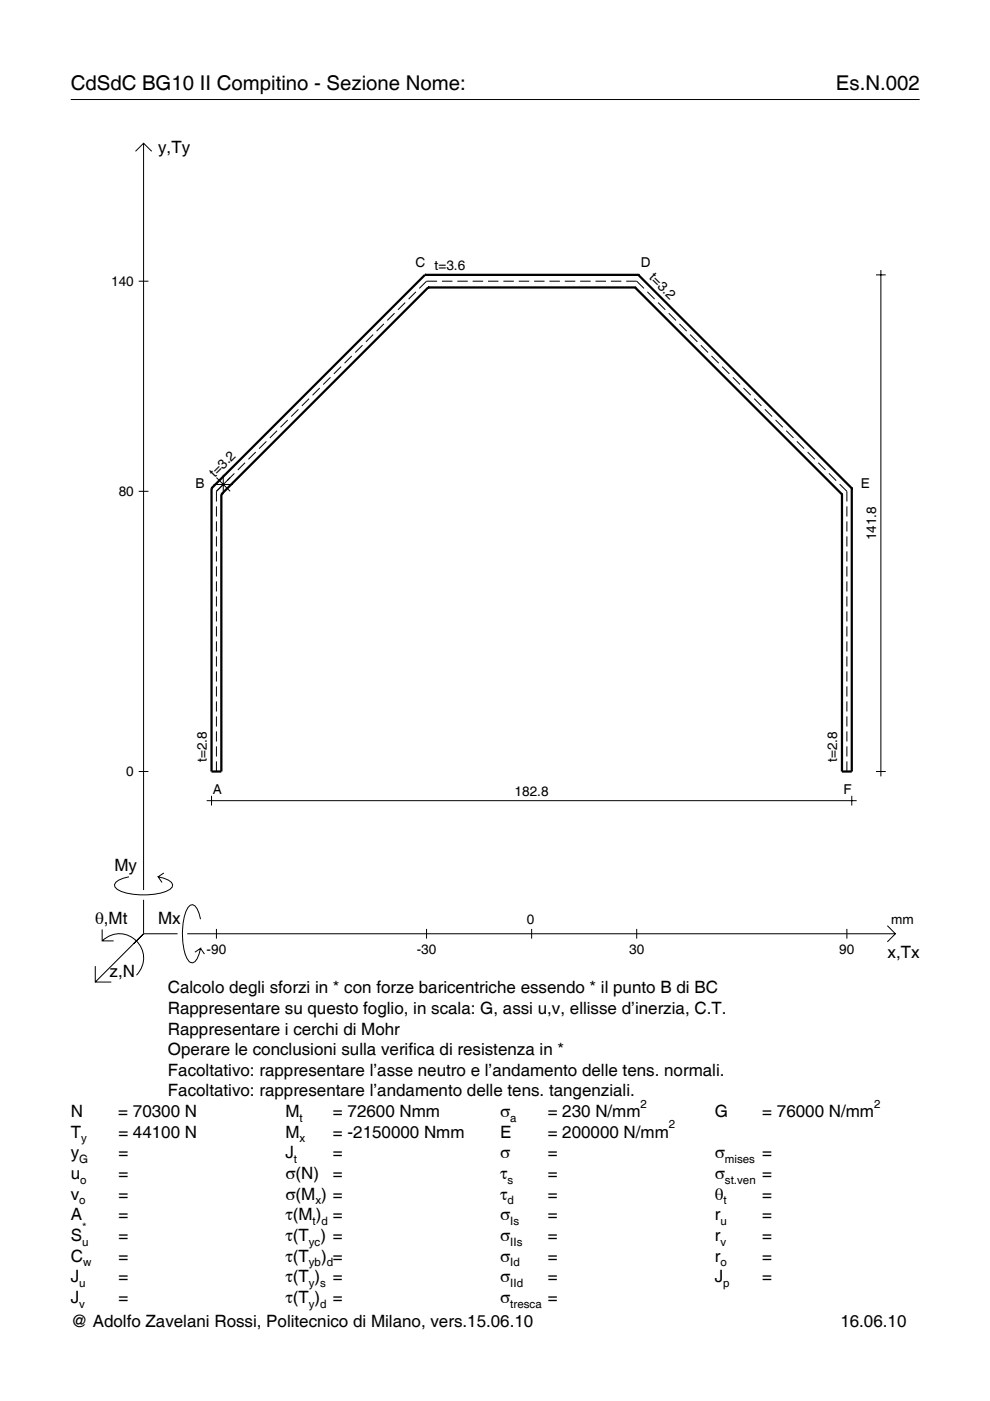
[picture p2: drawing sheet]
<svg xmlns="http://www.w3.org/2000/svg" width="210mm" height="297mm" viewBox="0 0 210 297" stroke-linecap="round" stroke-linejoin="round" font-family="sans-serif">
<g fill="none" stroke="#000" stroke-width=".21">
<path d="M15 21.1h180M28.7 32.1l1.7-1.7 1.8 1.7M30.4 30.4v158.3M29.4 59.6h2.1M92.7 59.6h-2.3l-1.5 1.5M93.7 59.6h2.2M97 59.6h2.2M100.2 59.6h2.2M103.5 59.6h2.2M106.7 59.6h2.2M110 59.6h2.2M113.2 59.6h2.3"/>
<path d="M116.5 59.6h2.2M119.7 59.6h2.3M123 59.6h2.2M126.3 59.6h2.2M129.5 59.6h2.2M132.8 59.6h2.2l1.5 1.5M185.7 58.3h2.1M186.8 57.2v107.4M70.1 80l-1.6 1.5M72.3 77.7l-1.5 1.6M74.6 75.5l-1.5 1.5M76.9 73.2l-1.6 1.5"/>
<path d="M79.1 70.9l-1.5 1.6M81.4 68.7l-1.6 1.5M83.6 66.4l-1.5 1.5M85.9 64.1l-1.5 1.6M88.2 61.9l-1.6 1.5M137.3 61.9l1.5 1.5M139.5 64.1l1.6 1.6M141.8 66.4l1.5 1.5M144.1 68.7l1.5 1.5M146.3 70.9l1.6 1.6M148.6 73.2l1.5 1.5M150.8 75.5l1.6 1.5"/>
<path d="M153.1 77.7l1.5 1.6M155.4 80l1.5 1.5M51.9 98.1l-1.5 1.5M54.2 95.8l-1.5 1.6M56.5 93.6l-1.6 1.5M58.7 91.3l-1.5 1.5M61 89l-1.5 1.6M63.3 86.8l-1.6 1.5M65.5 84.5l-1.5 1.6M67.8 82.3l-1.5 1.5M157.6 82.3l1.6 1.5M159.9 84.5l1.5 1.6"/>
<path d="M162.2 86.8l1.5 1.5M164.4 89l1.6 1.6M166.7 91.3l1.5 1.5M169 93.6l1.5 1.5M171.2 95.8l1.6 1.6M173.5 98.1l1.5 1.5M29.4 104.2h2.1M45.3 102.7h4.1M45.9 107.4v2.1M45.9 110.5v2.2M45.9 113.7v2.2M45.9 116.9v2.1"/>
<path d="M45.9 101.3l2.9 2.9M47.3 100.7v4.1M49.7 100.4l-3.8 3.8v2.1M175.8 100.4l1.5 1.5M178 102.6l1.6 1.6v2.1M179.6 107.4v2.1M179.6 110.5v2.2M179.6 113.7v2.2M179.6 116.9v2.1M45.9 120.1v2.1M45.9 123.3v2.1M45.9 126.4v2.2"/>
<path d="M45.9 129.6v2.2M45.9 132.8v2.1M45.9 136v2.1M45.9 139.2v2.1M179.6 120.1v2.1M179.6 123.3v2.1M179.6 126.4v2.2M179.6 129.6v2.2M179.6 132.8v2.1M179.6 136v2.1M179.6 139.2v2.1M45.9 142.3v2.2"/>
<path d="M45.9 145.5v2.2M45.9 148.7v2.2M45.9 151.9v2.1M45.9 155.1v2.1M45.9 158.2v2.2M179.6 142.3v2.2M179.6 145.5v2.2M179.6 148.7v2.2M179.6 151.9v2.1M179.6 155.1v2.1M179.6 158.2v2.2M29.4 163.6h2.1"/>
<path d="M43.8 169.8h137.8M44.8 168.7v2.1M45.9 161.4v2.2M179.6 161.4v2.2M180.6 168.7v2.1M185.7 163.6h2.1M21.7 199.5a5.1 5.1 0 0 1 7.2 0 5.1 5.1 0 0 1 0 7.3M21.7 197.1v2.4h2.4M27.3 185.9a3.6 3.6 0 0 0-3 1.7l.1 .5a5.6 5.6 0 0 0 3.8 1.5 13.4 13.4 0 0 0 7.8-1l.5-.5 .1-.5a3.6 3.6 0 0 0-3.1-1.7l.8 1.2M30.4 190.8v7.2M30.4 198l-10.2 10.2M30.4 198h7.2"/>
<path d="M34.7 185.1l-1.2 .8M39.7 198h150.1M42.5 194.9a3.6 3.6 0 0 0-1.7-3.1l-.5 .1a5.7 5.7 0 0 0-1.5 3.8 13.9 13.9 0 0 0 1.1 7.9l.4 .4 .5 .1a3.6 3.6 0 0 0 1.7-3l-1.2 .8M45.9 196.9v2.1M90.4 196.9v2.1M112.7 196.9v2.1M135 196.9v2.1M179.6 196.9v2.1M188.1 196.3l1.7 1.7-1.7 1.7M20.2 204.8v3.4h3.4M42.5 201.1l.8 1.2"/>
</g>
<g fill="none" stroke="#000" stroke-width=".48">
<path d="M90.1 58.3h.1M90.1 58.3l-45.3 45.2M90.1 58.3h45.2M135.3 58.3h.1M135.3 58.3l45.3 45.2M90.8 60.9h.1M90.8 60.9l-43.9 43.9M90.8 60.9h43.9M134.7 60.9h.1M134.7 60.9l43.8 43.9M44.8 103.5h.1M44.8 103.5v60.1h2.1v-58.8"/>
<path d="M46.9 104.8h.1M178.5 104.8h.1M180.6 103.5h.1M180.6 103.5v60.1h-2.1v-58.8"/>
</g>
<g font-size="4.3">
<text x="15" y="19">CdSdC BG10 II Compitino - Sezione Nome:</text>
<text x="177.2" y="19">Es.N.002</text>
</g>
<g font-size="3.6">
<text x="33.5" y="32.4">y,Ty</text>
<text x="24.3" y="184.6">My</text>
<text x="20.1" y="195.9">θ,Mt</text>
<text x="33.5" y="195.9">Mx</text>
<text x="188.2" y="203.1">x,Tx</text>
<text x="23.2" y="207.2">z,N</text>
<text x="35.6" y="210.6">Calcolo degli sforzi in * con forze baricentriche essendo * il punto B di BC</text>
<text x="35.6" y="215">Rappresentare su questo foglio, in scala: G, assi u,v, ellisse d’inerzia, C.T.</text>
<text x="35.6" y="219.3">Rappresentare i cerchi di Mohr</text>
<text x="35.6" y="223.7">Operare le conclusioni sulla verifica di resistenza in *</text>
<text x="35.6" y="228.1">Facoltativo: rappresentare l’asse neutro e l’andamento delle tens. normali.</text>
<text x="35.6" y="232.5">Facoltativo: rappresentare l’andamento delle tens. tangenziali.</text>
<text x="15" y="236.8">N</text>
<text x="25.1" y="236.8">= 70300 N</text>
<text x="60.5" y="236.8">M</text>
<text x="70.6" y="236.8">= 72600 Nmm</text>
<text x="106" y="236.8">σ</text>
<text x="116.1" y="236.8">= 230 N/mm</text>
<text x="151.5" y="236.8">G</text>
<text x="161.6" y="236.8">= 76000 N/mm</text>
<text x="15" y="241.2">T</text>
<text x="15" y="245.6">y</text>
<text x="25.1" y="241.2">= 44100 N</text>
<text x="25.1" y="245.6">=</text>
<text x="60.5" y="245.6">J</text>
<text x="60.5" y="241.2">M</text>
<text x="70.6" y="241.2">= -2150000 Nmm</text>
<text x="70.6" y="245.6">=</text>
<text x="106" y="245.6">σ</text>
<text x="106" y="241.2">E</text>
<text x="116.1" y="245.6">=</text>
<text x="116.1" y="241.2">= 200000 N/mm</text>
<text x="151.5" y="245.6">σ</text>
<text x="161.6" y="245.6">=</text>
<text x="15" y="250">u</text>
<text x="25.1" y="250">=</text>
<text x="60.5" y="250">σ(N)</text>
<text x="70.6" y="250">=</text>
<text x="106" y="250">τ</text>
<text x="116.1" y="250">=</text>
<text x="151.5" y="250">σ</text>
<text x="161.6" y="250">=</text>
<text x="15" y="254.3">v</text>
<text x="25.1" y="254.3">=</text>
<text x="60.5" y="254.3">σ(M ) =</text>
<text x="106" y="254.3">τ</text>
<text x="116.1" y="254.3">=</text>
<text x="151.5" y="254.3">θ</text>
<text x="161.6" y="254.3">=</text>
<text x="15" y="258.7">A</text>
<text x="15" y="263.1">S</text>
<text x="25.1" y="258.7">=</text>
<text x="25.1" y="263.1">=</text>
<text x="60.5" y="258.7">τ(M ) =</text>
<text x="60.5" y="263.1">τ(T ) =</text>
<text x="106" y="258.7">σ</text>
<text x="106" y="263.1">σ</text>
<text x="116.1" y="258.7">=</text>
<text x="116.1" y="263.1">=</text>
<text x="151.5" y="258.7">r</text>
<text x="151.5" y="263.1">r</text>
<text x="161.6" y="258.7">=</text>
<text x="161.6" y="263.1">=</text>
<text x="15" y="267.5">C</text>
<text x="25.1" y="267.5">=</text>
<text x="60.5" y="267.5">τ(T</text>
<text x="68.1" y="267.5">) =</text>
<text x="106" y="267.5">σ</text>
<text x="116.1" y="267.5">=</text>
<text x="151.5" y="267.5">r</text>
<text x="161.6" y="267.5">=</text>
<text x="15" y="271.8">J</text>
<text x="25.1" y="271.8">=</text>
<text x="60.5" y="271.8">τ(T )</text>
<text x="70.6" y="271.8">=</text>
<text x="106" y="271.8">σ</text>
<text x="116.1" y="271.8">=</text>
<text x="151.5" y="271.8">J</text>
<text x="161.6" y="271.8">=</text>
<text x="15" y="276.2">J</text>
<text x="15" y="281.4">@ Adolfo Zavelani Rossi, Politecnico di Milano, vers.15.06.10</text>
<text x="25.1" y="276.2">=</text>
<text x="60.5" y="276.2">τ(T )</text>
<text x="70.6" y="276.2">=</text>
<text x="106" y="276.2">σ</text>
<text x="116.1" y="276.2">=</text>
<text x="178.2" y="281.4">16.06.10</text>
</g>
<g font-size="2.9">
<text x="88.1" y="56.6">C t=3.6</text>
<text x="135.9" y="56.6">D</text>
<text x="137.5" y="59" transform="rotate(45 137.5 59)">t=3.2</text>
<text x="23.6" y="60.6">140</text>
<text x="45.6" y="101.3" transform="rotate(-45 45.6 101.3)">t=3.2</text>
<text x="25.2" y="105.2">80</text>
<text x="41.4" y="103.5">B</text>
<text x="182.5" y="103.5">E</text>
<text x="185.7" y="114.5" transform="rotate(-90 185.7 114.5)">141.8</text>
<text x="43.8" y="161.5" transform="rotate(-90 43.8 161.5)">t=2.8</text>
<text x="177.5" y="161.5" transform="rotate(-90 177.5 161.5)">t=2.8</text>
<text x="26.8" y="164.6">0</text>
<text x="45.1" y="168.3">A</text>
<text x="109.1" y="168.7">182.8</text>
<text x="178.8" y="168.3">F</text>
<text x="111.7" y="195.9">0</text>
<text x="189" y="195.9">mm</text>
<text x="43.8" y="202.4">-90</text>
<text x="88.4" y="202.4">-30</text>
<text x="133.4" y="202.4">30</text>
<text x="178" y="202.4">90</text>
</g>
<g font-size="2.4">
<text x="63.5" y="237.8">t</text>
<text x="108.2" y="237.8">a</text>
<text x="135.8" y="234.8">2</text>
<text x="141.8" y="239.2">2</text>
<text x="185.3" y="234.8">2</text>
<text x="17.2" y="242.2">y</text>
<text x="63.5" y="242.2">x</text>
<text x="16.8" y="246.6">G</text>
<text x="17" y="251">o</text>
<text x="62.3" y="246.6">t</text>
<text x="107.6" y="251">s</text>
<text x="153.7" y="246.6">mises</text>
<text x="153.7" y="251">st.ven</text>
<text x="16.8" y="255.3">o</text>
<text x="66.9" y="255.3">x</text>
<text x="107.6" y="255.3">d</text>
<text x="153.4" y="255.3">t</text>
<text x="17.4" y="261.1">*</text>
<text x="66.3" y="259.7">t d</text>
<text x="108.2" y="259.7">Is</text>
<text x="152.7" y="259.7">u</text>
<text x="17.4" y="264.1">u</text>
<text x="17.6" y="268.5">w</text>
<text x="65.5" y="264.1">yc</text>
<text x="65.5" y="268.5">yb d</text>
<text x="108.2" y="264.1">IIs</text>
<text x="108.2" y="268.5">Id</text>
<text x="152.7" y="264.1">v</text>
<text x="152.7" y="268.5">o</text>
<text x="16.8" y="272.8">u</text>
<text x="65.5" y="272.8">y s</text>
<text x="108.2" y="272.8">IId</text>
<text x="153.3" y="272.8">p</text>
<text x="16.8" y="277.2">v</text>
<text x="65.5" y="277.2">y d</text>
<text x="108.2" y="277.2">tresca</text>
</g>
</svg>
